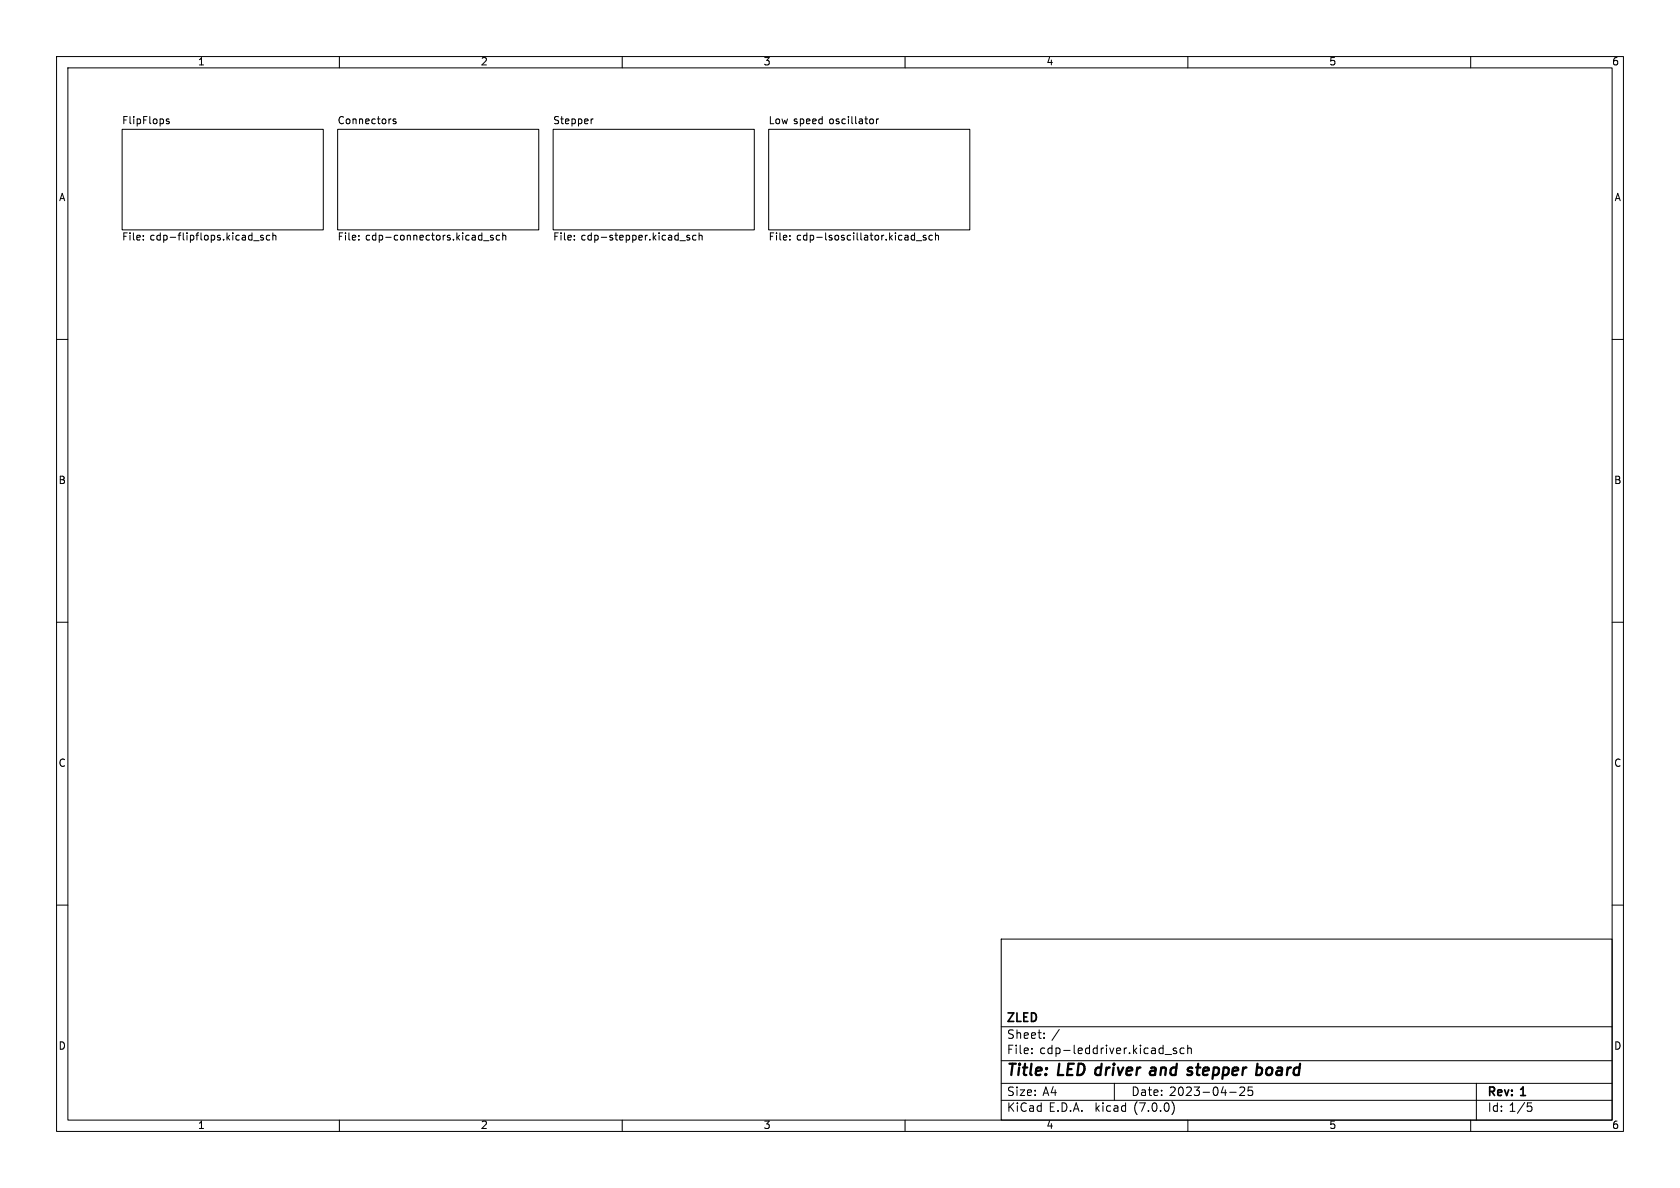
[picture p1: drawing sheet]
<svg xmlns="http://www.w3.org/2000/svg" width="297mm" height="210mm" viewBox="0 0 297 210" stroke-linecap="round" stroke-linejoin="round" font-family="sans-serif">
<g fill="none" stroke="#000" stroke-width=".18">
<path d="M10 10h277v190h-277zM12 12h273v186h-273zM60 10v2M110 10v2M160 10v2M210 10v2M260 10v2M21.6 22.9h35.5v17.7h-35.5zM29.9 21.1l-.3-.1-.2 .2 .1 .2 .4 .1v.3h-.5M59.7 22.9h35.5v17.7h-35.5zM70 21.1l-.3-.1-.2 .2v.2l.5 .1v.3h-.5M97.8 22.9h35.5v17.7h-35.5z"/>
<path d="M104.9 21l-.3 .1M135.9 22.9h35.5v17.7h-35.5zM154.2 21l.2 .3v.3l-.2 .3M155 21v.9M155.3 21l-.3 .3M10 60h2M25.3 42.3v.1M25.3 41.6v.2M44.8 42.6h1M46.5 41.6h-.3l-.1 .2v.2l.4 .1v.3h-.4M47.7 41.6h-.4l-.2 .2 .1 .6h.5M48.2 41.7l.2-.1h.3l.1 .8"/>
<path d="M48.2 41.2v1.2M63.4 42.3v.1M63.4 41.6v.2M85.5 42.6h1M87.2 41.6h-.3l-.2 .2 .1 .2 .4 .1v.3h-.5M88.3 41.6h-.3l-.3 .2 .1 .6h.5M88.9 41.7l.2-.1h.3v.8M88.9 41.2v1.2M101.5 42.3v.1M101.5 41.6v.2M120.2 42.6h1M121.9 41.6h-.3l-.2 .2 .1 .2 .4 .1v.3h-.5"/>
<path d="M123 41.6h-.3l-.3 .2 .2 .6h.4M123.6 41.7l.2-.1h.3v.8M123.6 41.2v1.2M139.6 42.3v.1M139.6 41.6v.2M161.3 41.6h.4M161.7 42.4h-.4M161.7 41.2v1.2M162 42.6h1M163.7 41.6h-.3l-.2 .2 .1 .2 .4 .1v.3h-.5M164.8 41.6h-.3l-.3 .2 .1 .6h.5M165.4 41.7l.2-.1h.3v.8"/>
<path d="M165.4 41.2v1.2M285 60h2M10 110h2M285 110h2M10 160h2M285 160h2M177 166h108v32h-108zM60 198v2M110 198v2M160 198v2M177 194.5h108M177 191.5h108"/>
<path d="M177 187.5h108M177 181.5h108M182.4 186.1v.2M182.4 185.3v.2M184.6 183.4v.2M184.6 182.6v.2M197 191.5v3M206 186.4h1.1M207.2 194.8a1.74 1.74 0 0 1 0 2.2M208 185.3h-.4l-.2 .2 .1 .2 .5 .1v.4h-.6M209.3 185.3h-.4l-.3 .2v.5l.2 .2h.5M210 184.8v1.5"/>
<path d="M210 185.4l.2-.1h.3l.1 1M210 198v2M217.4 193.1h1.1M220 192.3v.5l-.9 .9h.9M220.7 192.2l-.1 .7 .2-.2 .5 .1 .2 .6-.3 .3-.6-.2M260 198v2M261 191.5v6.5M270 195h.8M270.2 195.5h.3l.3 .3-.1 .6-.5 .1"/>
</g>
<path d="M203.3 189.9l.7 .1M204.1 188.7l-.6 .1M204.1 189.3h-.5l-.3 .3" fill="none" stroke="#000" stroke-width=".4"/>
<g font-size="2.8">
<text x="178" y="190.8">Title:</text>
<text x="187.1" y="190.8">LED driver</text>
<text x="204.6" y="190.8">and</text>
<text x="211.9" y="190.8">stepper</text>
<text x="224.6" y="190.8">board</text>
</g>
<g font-size="2.1">
<text x="178" y="183.9">Sheet:</text>
<text x="178" y="181.1">ZLED</text>
<text x="185.9" y="183.9">/</text>
<text x="178" y="186.6">File:</text>
<text x="183.8" y="186.6">cdp-leddriver.kicad_sch</text>
<text x="178" y="196.8">KiCad</text>
<text x="178" y="194">Size:</text>
<text x="184.3" y="194">A4</text>
<text x="185.4" y="196.8">E.D.A.</text>
<text x="193.7" y="196.8">kicad</text>
<text x="200" y="194">Date:</text>
<text x="200.6" y="196.8">(7.0.0)</text>
<text x="206.7" y="194">2023-04-25</text>
<text x="263" y="194.2">Rev:</text>
<text x="263" y="196.8">Id: 1/5</text>
<text x="269" y="194.2">1</text>
</g>
<g font-size="1.8">
<text x="35" y="11.8">1</text>
<text x="85" y="11.8">2</text>
<text x="135" y="11.8">3</text>
<text x="185" y="11.8">4</text>
<text x="235" y="11.8">5</text>
<text x="285" y="11.8">6</text>
<text x="21.6" y="22.1">FlipFlops</text>
<text x="59.7" y="22.1">Connectors</text>
<text x="97.8" y="22.1">Stepper</text>
<text x="135.9" y="22.1">Low speed</text>
<text x="146.7" y="22.1">oscillator</text>
<text x="10.4" y="35.8">A</text>
<text x="285.4" y="35.8">A</text>
<text x="21.6" y="42.9">File:</text>
<text x="26.5" y="42.9">cdp-flipflops.kicad_sch</text>
<text x="59.7" y="42.9">File:</text>
<text x="64.6" y="42.9">cdp-connectors.kicad_sch</text>
<text x="97.8" y="42.9">File:</text>
<text x="102.7" y="42.9">cdp-stepper.kicad_sch</text>
<text x="135.9" y="42.9">File:</text>
<text x="140.8" y="42.9">cdp-lsoscillator.kicad_sch</text>
<text x="10.3" y="85.8">B</text>
<text x="285.3" y="85.8">B</text>
<text x="10.3" y="135.8">C</text>
<text x="285.3" y="135.8">C</text>
<text x="10.3" y="185.8">D</text>
<text x="285.3" y="185.8">D</text>
<text x="35" y="199.8">1</text>
<text x="85" y="199.8">2</text>
<text x="135" y="199.8">3</text>
<text x="185" y="199.8">4</text>
<text x="235" y="199.8">5</text>
<text x="285" y="199.8">6</text>
</g>
</svg>
